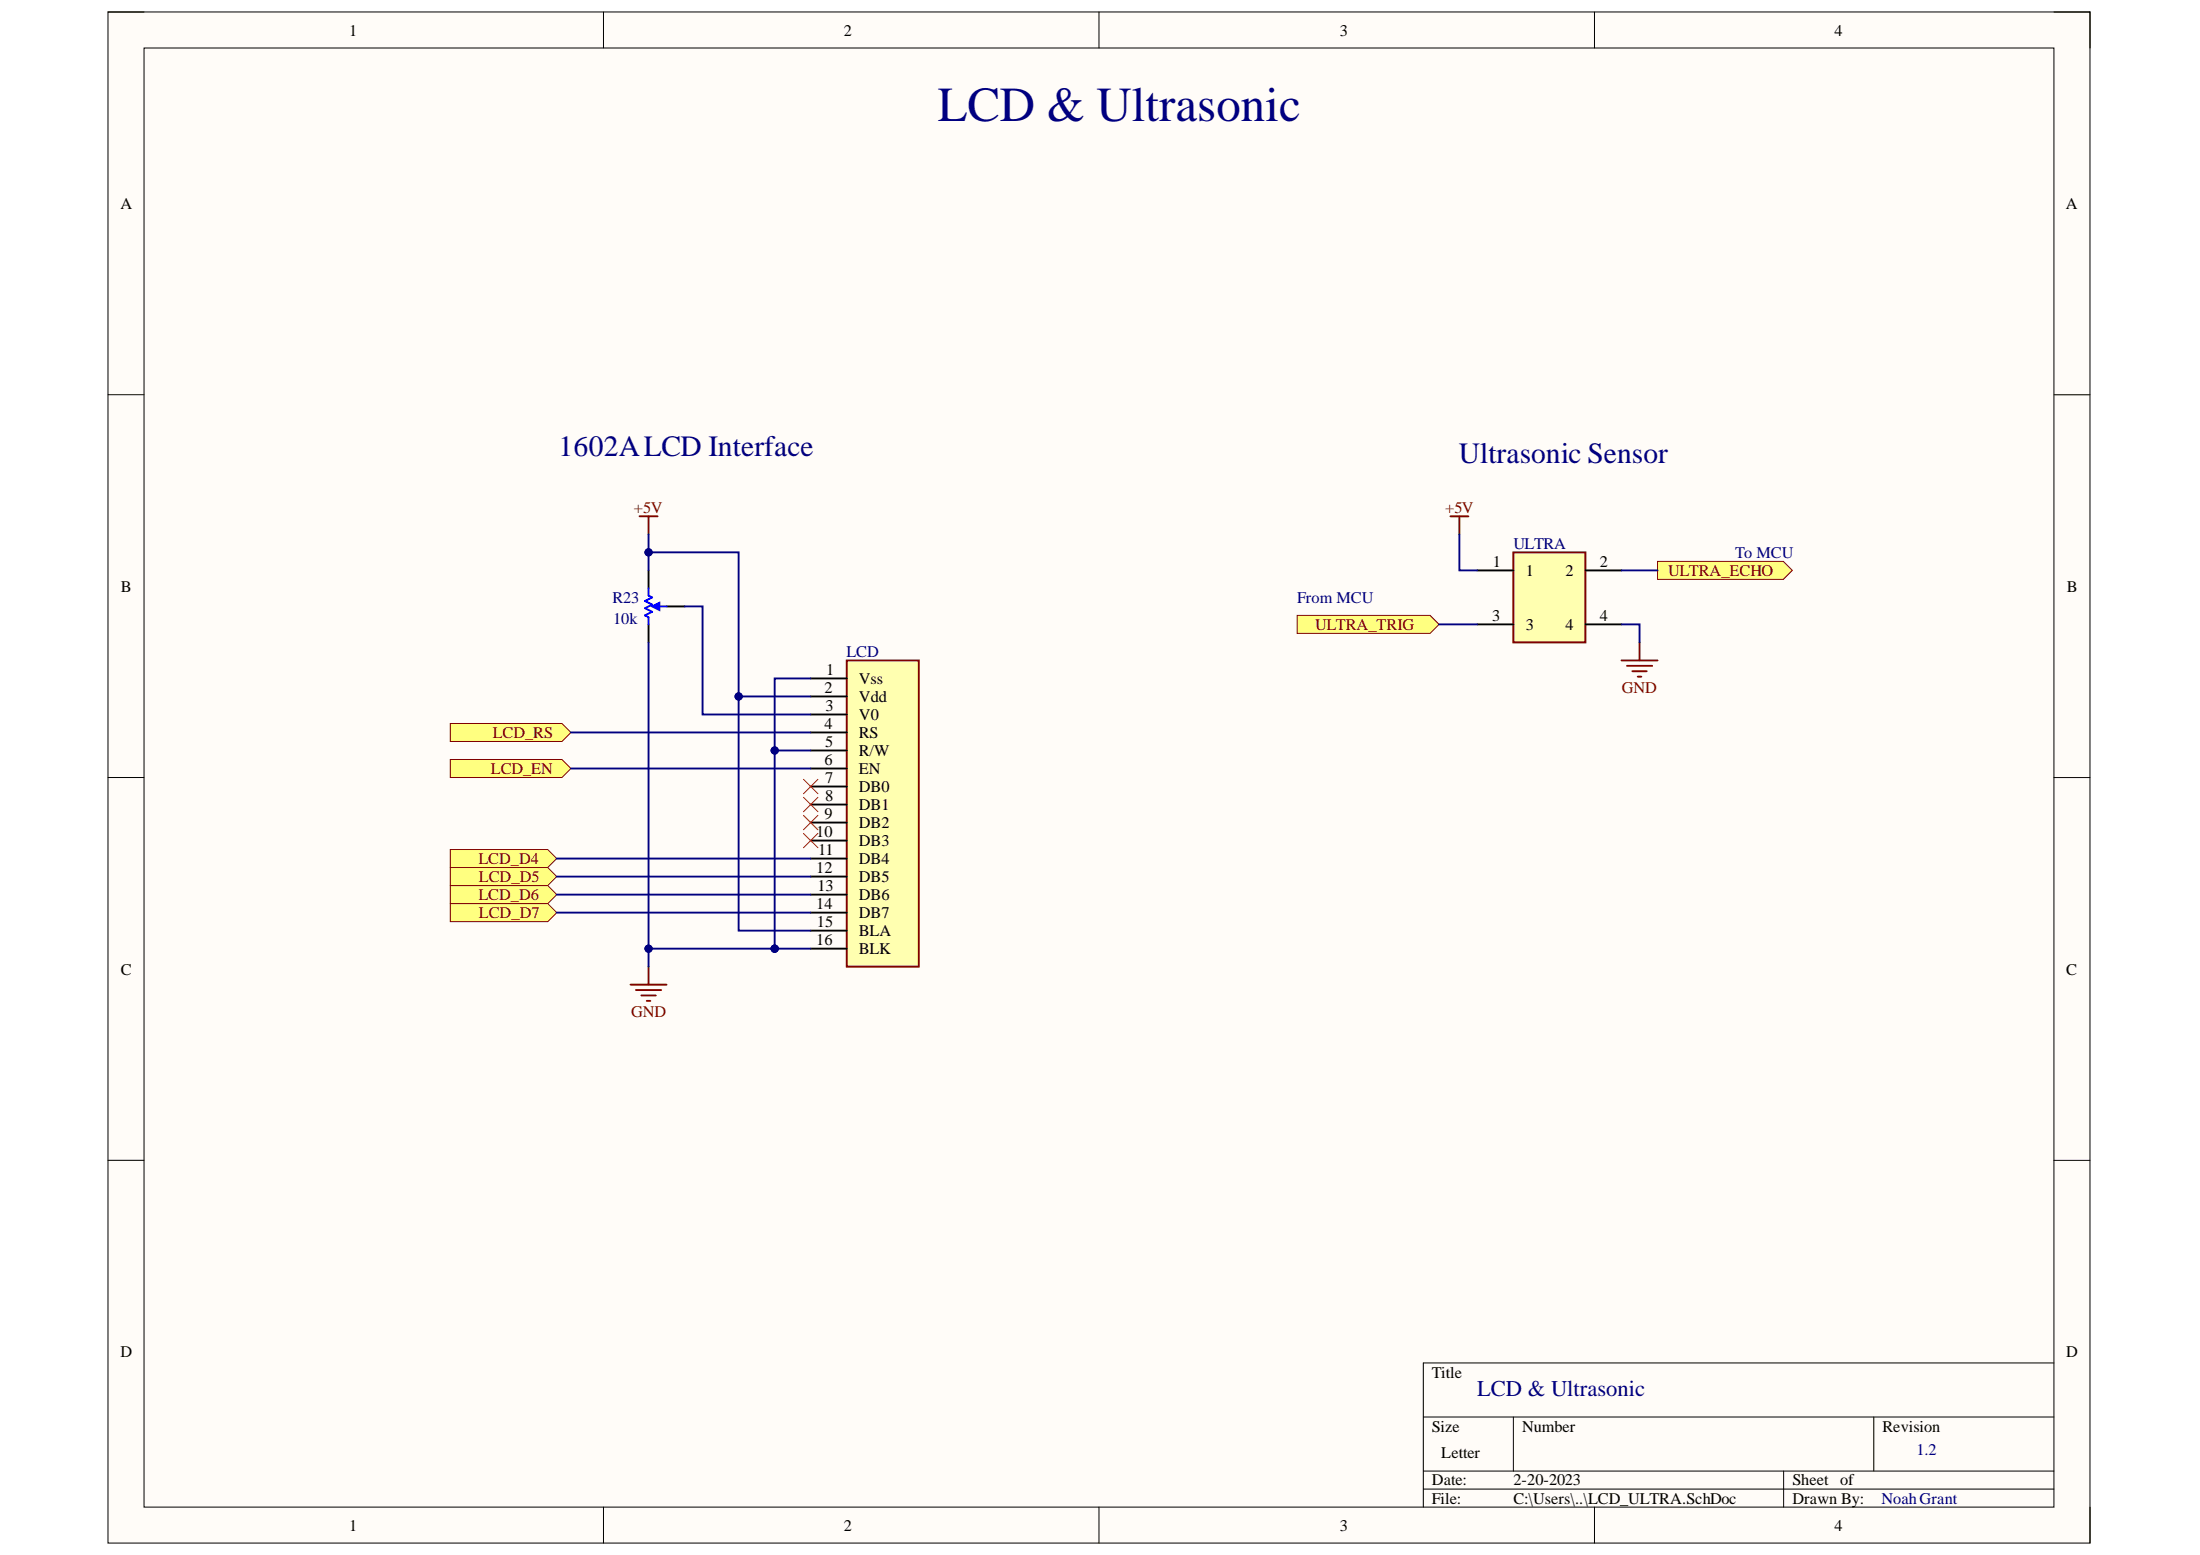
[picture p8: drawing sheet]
<svg xmlns="http://www.w3.org/2000/svg" width="297mm" height="210mm" viewBox="0 0 297 210" stroke-linecap="round" stroke-linejoin="round" font-family="sans-serif">
<path d="M14.6 1.6h267.6v206.7h-267.6z" fill-rule="evenodd" fill="#fffcf8"/>
<path d="M14.6 1.6h267.6v206.7h-267.6z" fill="none" stroke="#000" stroke-width=".14"/>
<path d="M19.4 6.5h257.9v196.9h-257.9z" fill-rule="evenodd" fill="#fffcf8"/>
<g fill="none" stroke="#000" stroke-width=".14">
<path d="M14.6 1.6h4.8M19.4 6.5h257.9v196.9h-257.9zM81.5 1.6v4.9M148.4 1.6v4.9M215.3 1.6v4.9M277.3 1.6h4.9v4.9M14.6 53.3h4.8M277.3 53.3h4.9M14.6 105h4.8M277.3 105h4.9M14.6 156.6h4.8M277.3 156.6h4.9"/>
<path d="M192.2 191.3h85.1M192.2 198.6h85.1M204.3 191.3v7.3M240.8 198.6v4.8M253 191.3v7.3M277.3 184h-85.1v19.4M81.5 203.4v4.9M148.4 203.4v4.9M192.2 201h85.1M215.3 203.4v4.9M282.2 203.4v4.9"/>
</g>
<path d="M175.1 83.1h18l1.2 1.2-1.2 1.2h-18z" fill-rule="evenodd" fill="#ffff80"/>
<path d="M175.1 83.1h18l1.2 1.2-1.2 1.2h-18z" fill="none" stroke="#800000" stroke-width=".14"/>
<path d="M223.8 75.8h17l1.2 1.2-1.2 1.2h-17z" fill-rule="evenodd" fill="#ffff80"/>
<path d="M223.8 75.8h17l1.2 1.2-1.2 1.2h-17z" fill="none" stroke="#800000" stroke-width=".14"/>
<path d="M195.8 69.7h2.5M197 69.7v2.4M218.9 89.1h4.9M219.7 89.9h3.4M220.4 90.6h1.9M221.1 91.3h.5M221.4 86.7v2.4" fill="none" stroke="#800000" stroke-width=".25"/>
<path d="M114.3 89.1h9.8v41.4h-9.8z" fill-rule="evenodd" fill="#ffffb0"/>
<path d="M114.3 89.1h9.8v41.4h-9.8zM85.1 132.9h4.9M85.9 133.6h3.4M86.6 134.4h1.9M87.3 135.1h.5M87.6 130.5v2.4" fill="none" stroke="#800000" stroke-width=".25"/>
<g fill="none" stroke="#000" stroke-width=".25">
<path d="M87.6 77v2.4M87.6 84.3v2.4M90 81.9h2.4M109.5 91.6h4.8M109.5 94h4.8M109.5 96.4h4.8M109.5 98.9h4.8M109.5 101.3h4.8M109.5 103.7h4.8M109.5 106.2h4.8M109.5 108.6h4.8M109.5 111h4.8"/>
<path d="M109.5 113.5h4.8M109.5 115.9h4.8M109.5 118.3h4.8M109.5 120.8h4.8M109.5 123.2h4.8M109.5 125.6h4.8M109.5 128.1h4.8"/>
</g>
<path d="M87.6 79.4v1l.5 .2-1 .5 1 .5-1 .5 1 .5-1 .5 .5 .2v1M89 81.9h1" fill="none" stroke="#00f" stroke-width=".25"/>
<path d="M88.1 81.9l.9-.5v.9z" fill="#00f"/>
<path d="M88.1 81.9l.9-.5v.9z" fill="none" stroke="#00f" stroke-width=".25"/>
<path d="M86.3 69.7h2.5M87.6 69.7v2.4" fill="none" stroke="#800000" stroke-width=".25"/>
<path d="M60.8 97.7h15.1l1.2 1.2-1.2 1.2h-15.1z" fill-rule="evenodd" fill="#ffff80"/>
<path d="M60.8 97.7h15.1l1.2 1.2-1.2 1.2h-15.1z" fill="none" stroke="#800000" stroke-width=".14"/>
<path d="M60.8 102.5h15.1l1.2 1.2-1.2 1.3h-15.1z" fill-rule="evenodd" fill="#ffff80"/>
<path d="M60.8 102.5h15.1l1.2 1.2-1.2 1.3h-15.1z" fill="none" stroke="#800000" stroke-width=".14"/>
<path d="M60.8 114.7h13.2l1.2 1.2-1.2 1.2h-13.2z" fill-rule="evenodd" fill="#ffff80"/>
<path d="M60.8 114.7h13.2l1.2 1.2-1.2 1.2h-13.2z" fill="none" stroke="#800000" stroke-width=".14"/>
<path d="M60.8 117.1h13.2l1.2 1.2-1.2 1.2h-13.2z" fill-rule="evenodd" fill="#ffff80"/>
<path d="M60.8 117.1h13.2l1.2 1.2-1.2 1.2h-13.2z" fill="none" stroke="#800000" stroke-width=".14"/>
<path d="M60.8 119.5h13.2l1.2 1.3-1.2 1.2h-13.2z" fill-rule="evenodd" fill="#ffff80"/>
<path d="M60.8 119.5h13.2l1.2 1.3-1.2 1.2h-13.2z" fill="none" stroke="#800000" stroke-width=".14"/>
<path d="M60.8 122h13.2l1.2 1.2-1.2 1.2h-13.2z" fill-rule="evenodd" fill="#ffff80"/>
<path d="M60.8 122h13.2l1.2 1.2-1.2 1.2h-13.2z" fill="none" stroke="#800000" stroke-width=".14"/>
<path d="M108.5 105.2l1.9 1.9M108.5 107.6l1.9 2M108.5 110.1l1.9 1.9M108.5 112.5l1.9 1.9M110.4 105.2l-1.9 1.9M110.4 107.6l-1.9 2M110.4 110.1l-1.9 1.9M110.4 112.5l-1.9 1.9" fill="none" stroke="#f00" stroke-width=".14"/>
<path d="M204.3 74.6h9.8v12.1h-9.8z" fill-rule="evenodd" fill="#ffffb0"/>
<path d="M204.3 74.6h9.8v12.1h-9.8z" fill="none" stroke="#800000" stroke-width=".25"/>
<path d="M199.5 77h4.8M214.1 77h4.8M199.5 84.3h4.8M214.1 84.3h4.8" fill="none" stroke="#000" stroke-width=".25"/>
<path d="M197 72.1v4.9h2.5M218.9 77h4.9M194.3 84.3h5.2M218.9 84.3h2.5v2.4M104.6 101.3h4.9" fill="none" stroke="#000080" stroke-width=".25"/>
<circle cx="104.6" cy="101.3" r=".49" fill="#000080"/>
<circle cx="104.6" cy="101.3" r=".49" fill="none" stroke="#000080" stroke-width=".14"/>
<path d="M104.6 128.1h4.9" fill="none" stroke="#000080" stroke-width=".25"/>
<circle cx="104.6" cy="128.1" r=".49" fill="#000080"/>
<circle cx="104.6" cy="128.1" r=".49" fill="none" stroke="#000080" stroke-width=".14"/>
<path d="M87.6 74.6h12.1v19.4h9.8M92.4 81.9h2.5v14.5h14.6" fill="none" stroke="#000080" stroke-width=".25"/>
<circle cx="87.6" cy="74.6" r=".49" fill="#000080"/>
<circle cx="87.6" cy="74.6" r=".49" fill="none" stroke="#000080" stroke-width=".14"/>
<circle cx="99.7" cy="94" r=".49" fill="#000080"/>
<circle cx="99.7" cy="94" r=".49" fill="none" stroke="#000080" stroke-width=".14"/>
<path d="M99.7 94v31.6h9.8" fill="none" stroke="#000080" stroke-width=".25"/>
<circle cx="99.7" cy="94" r=".49" fill="#000080"/>
<circle cx="99.7" cy="94" r=".49" fill="none" stroke="#000080" stroke-width=".14"/>
<path d="M77.1 98.9h32.4M87.6 86.7v41.4h17M75.2 118.3h34.3M75.2 115.9h34.3M77.1 103.7h32.4M75.2 120.8h34.3" fill="none" stroke="#000080" stroke-width=".25"/>
<circle cx="87.6" cy="128.1" r=".49" fill="#000080"/>
<circle cx="87.6" cy="128.1" r=".49" fill="none" stroke="#000080" stroke-width=".14"/>
<circle cx="104.6" cy="128.1" r=".49" fill="#000080"/>
<circle cx="104.6" cy="128.1" r=".49" fill="none" stroke="#000080" stroke-width=".14"/>
<path d="M87.6 128.1v2.4" fill="none" stroke="#000080" stroke-width=".25"/>
<circle cx="87.6" cy="128.1" r=".49" fill="#000080"/>
<circle cx="87.6" cy="128.1" r=".49" fill="none" stroke="#000080" stroke-width=".14"/>
<path d="M109.5 91.6h-4.9v36.5M75.2 123.2h34.3" fill="none" stroke="#000080" stroke-width=".25"/>
<circle cx="104.6" cy="101.3" r=".49" fill="#000080"/>
<circle cx="104.6" cy="101.3" r=".49" fill="none" stroke="#000080" stroke-width=".14"/>
<circle cx="104.6" cy="128.1" r=".49" fill="#000080"/>
<circle cx="104.6" cy="128.1" r=".49" fill="none" stroke="#000080" stroke-width=".14"/>
<path d="M87.6 72.1v4.9" fill="none" stroke="#000080" stroke-width=".25"/>
<circle cx="87.6" cy="74.6" r=".49" fill="#000080"/>
<circle cx="87.6" cy="74.6" r=".49" fill="none" stroke="#000080" stroke-width=".14"/>
<text font-size="6.6" fill="#000080" x="126.6" y="16.3">LCD &amp; Ultrasonic</text>
<g font-size="4" fill="#000080">
<text x="75.4" y="61.6">1602ALCD Interface</text>
<text x="197" y="62.4">Ultrasonic Sensor</text>
</g>
<text font-size="3" fill="#000080" x="199.4" y="188.5">LCD &amp; Ultrasonic</text>
<g font-size="2.2">
<text x="47.1" y="4.8">1</text>
<text x="113.9" y="4.8">2</text>
<text x="180.9" y="4.8">3</text>
<text x="247.7" y="4.8">4</text>
<text x="16.3" y="28.2">A</text>
<text x="278.9" y="28.2">A</text>
<text x="201.5" y="76.5">1</text>
<text x="206" y="77.7">1</text>
<text x="211.4" y="77.7">2</text>
<text x="216" y="76.5">2</text>
<text x="16.3" y="79.9">B</text>
<text x="201.5" y="83.8">3</text>
<text x="216" y="83.8">4</text>
<text x="279.1" y="79.9">B</text>
<text x="206" y="85">3</text>
<text x="211.4" y="85">4</text>
<text x="111.3" y="93.6">2</text>
<text x="111.5" y="95.9">3</text>
<text x="111.6" y="91.1">1</text>
<text x="116" y="92.3">Vss</text>
<text x="116" y="94.8">Vdd</text>
<text x="111.3" y="98.4">4</text>
<text x="111.4" y="100.8">5</text>
<text x="116" y="97.2">V0</text>
<text x="116" y="99.6">RS</text>
<text x="111.3" y="103.3">6</text>
<text x="111.4" y="105.7">7</text>
<text x="116" y="102">R/W</text>
<text x="116" y="104.5">EN</text>
<text x="116" y="106.9">DB0</text>
<text x="110.2" y="113">10</text>
<text x="111.3" y="110.6">9</text>
<text x="111.4" y="108.1">8</text>
<text x="116" y="109.3">DB1</text>
<text x="116" y="111.8">DB2</text>
<text x="110.2" y="117.9">12</text>
<text x="110.5" y="115.4">11</text>
<text x="116" y="114.2">DB3</text>
<text x="116" y="116.7">DB4</text>
<text x="116" y="119">DB5</text>
<text x="110.2" y="122.8">14</text>
<text x="110.3" y="125.1">15</text>
<text x="110.4" y="120.3">13</text>
<text x="116" y="121.5">DB6</text>
<text x="116" y="123.9">DB7</text>
<text x="16.3" y="131.6">C</text>
<text x="110.2" y="127.6">16</text>
<text x="116" y="126.4">BLA</text>
<text x="116" y="128.8">BLK</text>
<text x="279" y="131.6">C</text>
<text x="16.3" y="183.2">D</text>
<text x="193.3" y="186">Title</text>
<text x="279" y="183.2">D</text>
<text x="193.3" y="193.2">Size</text>
<text x="194.6" y="196.9">Letter</text>
<text x="205.5" y="193.2">Number</text>
<text x="254.2" y="193.2">Revision</text>
<text x="193.3" y="200.5">Date:</text>
<text x="193.3" y="203">File:</text>
<text x="204.3" y="200.5">2-20-2023</text>
<text x="204.3" y="203">C:\Users\..\LCD_ULTRA.SchDoc</text>
<text x="242" y="200.5">Sheet of</text>
<text x="242" y="203">Drawn By:</text>
<text x="47.1" y="206.6">1</text>
<text x="113.9" y="206.6">2</text>
<text x="180.9" y="206.6">3</text>
<text x="247.7" y="206.6">4</text>
</g>
<g font-size="2.2" fill="#800000">
<text x="85.6" y="69.2">+5V</text>
<text x="195.1" y="69.2">+5V</text>
<text x="225.2" y="77.7">ULTRA_ECHO</text>
<text x="177.6" y="85">ULTRA_TRIG</text>
<text x="219" y="93.6">GND</text>
<text x="66.5" y="99.6">LCD_RS</text>
<text x="66.3" y="104.5">LCD_EN</text>
<text x="64.6" y="116.7">LCD_D4</text>
<text x="64.7" y="119">LCD_D5</text>
<text x="64.6" y="121.5">LCD_D6</text>
<text x="64.7" y="123.9">LCD_D7</text>
<text x="85.2" y="137.3">GND</text>
</g>
<g font-size="2.2" fill="#000080">
<text x="204.3" y="74.1">ULTRA</text>
<text x="234.3" y="75.3">To MCU</text>
<text x="82.7" y="81.4">R23</text>
<text x="175.1" y="81.4">From MCU</text>
<text x="82.8" y="84.2">10k</text>
<text x="114.3" y="88.7">LCD</text>
<text x="258.8" y="196.4">1.2</text>
<text x="254" y="203">NoahGrant</text>
</g>
</svg>
